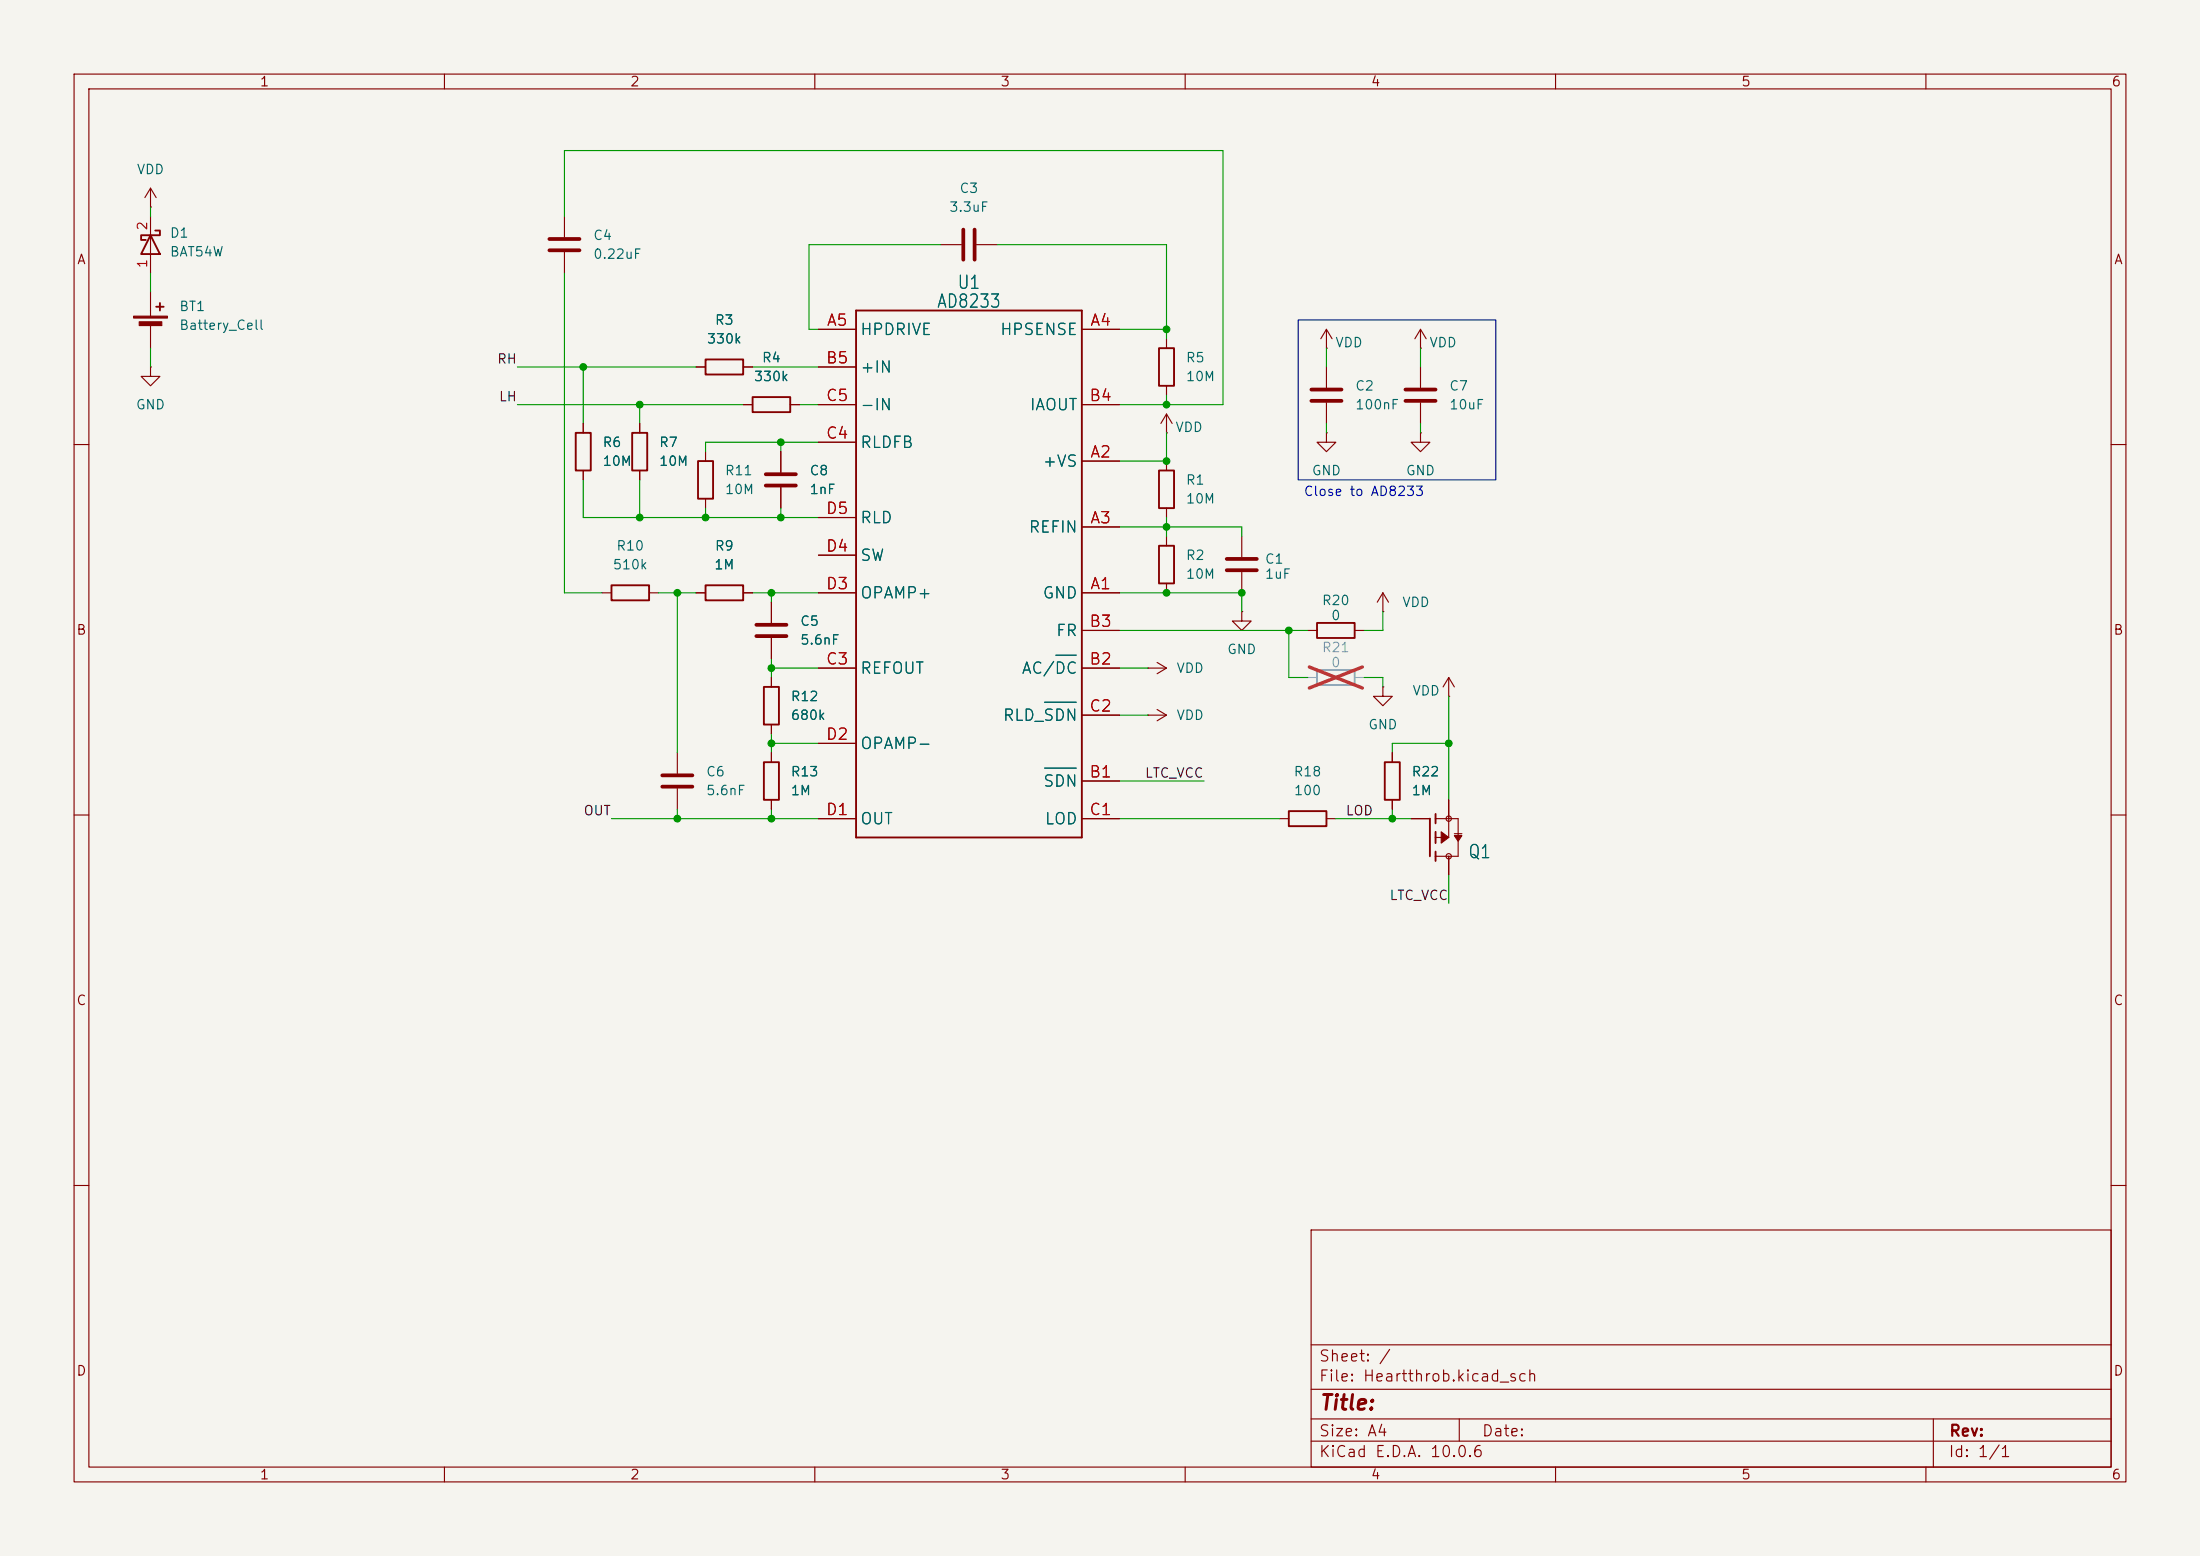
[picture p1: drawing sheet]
<svg xmlns="http://www.w3.org/2000/svg" width="297mm" height="210mm" viewBox="0 0 297 210" stroke-linecap="round" stroke-linejoin="round" font-family="sans-serif">
<path d="M0 0h297v210h-297z" fill="#f5f4ef" stroke="#f5f4ef" stroke-width=".14"/>
<g fill="none" stroke="#840000" stroke-width=".15">
<path d="M10 10h277v190h-277zM12 12h273v186h-273zM60 10v2M110 10v2M160 10v2M210 10v2M260 10v2M20.3 27.9h.1M20.3 25.4l-.7 1.3M20.3 25.4l.8 1.3M20.3 25.4v2.5M20.3 29.2v7.6"/>
<path d="M20.3 39.4v3.3M76.2 29.2v2.8M76.2 34v2.8M127 33h2.8M131.8 33h2.8M20.3 49.5v1.3h1.3l-1.3 1.3-1.3-1.3h1.3M20.3 49.5h.1M20.3 43.7v3.3M78.7 57.2v1.2M86.4 57.2v1.2M94 49.5h1.2M100.3 54.6h1.3"/>
<path d="M100.3 49.5h1.3M106.7 54.6h1.2M110.5 44.5h5.1M110.5 54.6h5.1M110.5 49.5h5.1M110.5 59.7h5.1M146 44.5h5.1M146 54.6h5.1M157.5 58.4h.1M157.5 55.9l-.8 1.3M157.5 55.9l.7 1.3M157.5 45.7v1.3"/>
<path d="M157.5 52.1v1.2M157.5 55.9v2.5M179.1 58.4v1.3h1.2l-1.2 1.3-1.3-1.3h1.3M179.1 58.4h.1M179.1 47h.1M179.1 44.5l-.8 1.2M179.1 44.5l.7 1.2M179.1 44.5v2.5M179.1 49.5v2.8M179.1 54.4v2.8M191.8 47h.1M191.8 58.4v1.3h1.2l-1.2 1.3-1.3-1.3h1.3"/>
<path d="M191.8 58.4h.1M191.8 44.5v2.5M191.8 49.5v2.8M191.8 54.4v2.8M191.8 44.5l-.8 1.2M191.8 44.5l.7 1.2M10 60h2M78.7 63.5v1.3M86.4 63.5v1.3M95.2 61v1.2M95.2 67.3v1.3M105.4 61v2.8"/>
<path d="M105.4 65.8v2.8M110.5 74.9h5.1M110.5 69.9h5.1M146 62.2h5.1M146 71.1h5.1M157.5 62.2v1.3M157.5 68.6v1.3M157.5 72.4v1.3M157.5 78.7v1.3M167.6 72.4v2.8M167.6 77.2v2.8M285 60h2"/>
<path d="M81.3 80h1.2M87.6 80h1.3M94 80h1.2M100.3 80h1.3M104.1 81.3v2.8M104.1 86.1v2.8M104.1 91.4v1.3M104.1 97.8v1.3M110.5 80h5.1M110.5 90.2h5.1M146 80h5.1M146 90.2h5.1"/>
<path d="M146 85.1h5.1M146 96.5h5.1M154.9 90.2h.1M154.9 96.5h.1M154.9 90.2h2.6M154.9 96.5h2.6M156.2 89.4l1.3 .8M156.2 95.8l1.3 .7M157.5 90.2l-1.3 .7M157.5 96.5l-1.3 .8M167.6 82.6v1.2h1.3l-1.3 1.3-1.2-1.3h1.2M167.6 82.6h.1"/>
<path d="M176.5 85.1h1.3M182.9 85.1h1.2M186.7 82.6h.1M186.7 92.7v1.3h1.3l-1.3 1.3-1.3-1.3h1.3M186.7 92.7h.1M186.7 80l-.8 1.3M186.7 80l.8 1.3M186.7 80v2.6M195.6 94h.1M195.6 91.4v2.6M195.6 91.4l.7 1.3M195.6 91.4l-.8 1.3"/>
<path d="M10 110h2M91.4 101.6v2.8M91.4 106.4v2.8M104.1 101.6v1.3M104.1 108v1.2M110.5 110.5h5.1M110.5 100.3h5.1M146 105.4h5.1M146 110.5h5.1M172.7 110.5h1.3M179.1 110.5h1.2M188 101.6v1.3"/>
<path d="M188 108v1.2M190.5 110.5h2.5M193.8 110.5h3v5.1h-3M195.6 108v5h-1.8M195.6 115.6v2.5M196.3 112.5h1.1M285 110h2M10 160h2M177 166h108v32h-108zM285 160h2M60 198v2M110 198v2"/>
<path d="M160 198v2M177 194.5h108M177 191.5h108M177 187.5h108M177 181.5h108M197 191.5v3M210 198v2M260 198v2M261 191.5v6.5"/>
<circle cx="195.6" cy="110.5" r=".36"/>
<circle cx="195.6" cy="115.6" r=".36"/>
</g>
<g fill="none" stroke="#840000" stroke-width=".51">
<path d="M74.2 33.8h4M74.2 32.3h4M130 31v4.1M131.6 31v4.1M177 54.1h4.1M177 52.6h4.1M189.7 54.1h4.1M189.7 52.6h4.1M103.4 65.5h4M103.4 64h4M165.6 77h4.1M165.6 75.4h4.1"/>
<path d="M102.1 85.9h4.1M102.1 84.3h4.1M89.4 106.2h4.1M89.4 104.6h4.1"/>
</g>
<g fill="none" stroke="#840000" stroke-width=".25">
<path d="M20.3 31.8l1.3 2.5h-2.6zM21 31.1h.6v.7h-2.6v.6h.7M21.1 41.4h1M21.6 40.9v1M77.7 58.4h2.1v5.1h-2.1zM85.3 58.4h2.1v5.1h-2.1zM95.2 48.5h5.1v2h-5.1zM101.6 53.6h5.1v2h-5.1zM115.6 41.9h30.4v71.1h-30.4zM156.5 47h2v5.1h-2zM82.5 79h5.1v2h-5.1zM94.2 62.2h2.1v5.1h-2.1z"/>
<path d="M95.2 79h5.1v2h-5.1zM156.5 63.5h2v5.1h-2zM156.5 73.7h2v5h-2zM103.1 92.7h2.1v5.1h-2.1zM177.8 84.1h5.1v2h-5.1zM103.1 102.9h2.1v5.1h-2.1zM174 109.5h5.1v2h-5.1zM186.9 102.9h2.1v5.1h-2.1zM193 110.5v5.1M193.8 109.9v1.2M193.8 112.3v1.5M193.8 114.9v1.3"/>
</g>
<path d="M141 94.8h4.3M142.5 88.4h2.8M141 103.7h4.3" fill="none" stroke="#006464" stroke-width=".15"/>
<g fill="#840000" stroke="#840000" stroke-width=".15">
<path d="M194.6 112.3l1 .7-1 .8z"/>
<path d="M196.3 112.8h1.1l-.6 .7z"/>
<path d="M18 42.7h4.6v.2h-4.6z"/>
<path d="M18.8 43.4h3v.5h-3z"/>
</g>
<path d="M177.8 90.4h5.1v2.1h-5.1z" fill="none" stroke="#9c9b98" stroke-width=".25"/>
<path d="M176.5 91.4h1.3M182.9 91.4h1.2" fill="none" stroke="#9c9b98" stroke-width=".15"/>
<path d="M176.8 90l7.1 2.9M183.9 90l-7.1 2.9" fill="none" stroke="#e12e31" stroke-width=".46"/>
<g fill="none" stroke="#009600" stroke-width=".15">
<path d="M20.3 27.9v1.3M20.3 36.8v2.6M76.2 29.2v-8.9h88.9v34.3h-14M76.2 36.8v43.2h5.1M127 33h-17.8v11.5h1.3M134.6 33h22.9v12.7M20.3 47v2.5M69.8 49.5h24.2M69.8 54.6h30.5M78.7 49.5v7.7M86.4 54.6v2.6M101.6 49.5h8.9"/>
<path d="M105.4 59.7v1.3M107.9 54.6h2.6M110.5 59.7h-15.3v1.3M151.1 44.5h6.4M157.5 53.3v1.3M157.5 58.4v3.8h-6.4M179.1 47v2.5M179.1 57.2v1.2M191.8 47v2.5M191.8 57.2v1.2M78.7 64.8v5.1h31.8M86.4 64.8v5.1"/>
<path d="M95.2 68.6v1.3M105.4 68.6v1.3M151.1 71.1h16.5v1.3M157.5 69.9v2.5M88.9 80h5.1M91.4 80v21.6M101.6 80h8.9M104.1 80v1.3M104.1 88.9v2.5M104.1 99.1v2.5M104.1 90.2h6.4M151.1 80h16.5v2.6"/>
<path d="M151.1 90.2h3.8M151.1 85.1h25.4M151.1 96.5h3.8M174 85.1v6.3h2.5M184.1 91.4h2.6v1.3M186.7 82.6v2.5h-2.6M195.6 94v14M82.5 110.5h28M91.4 109.2v1.3M104.1 109.2v1.3M104.1 100.3h6.4M151.1 110.5h21.6"/>
<path d="M151.1 105.4h11.5M180.3 110.5h10.2M188 109.2v1.3M195.6 100.3h-7.6v1.3M195.6 118.1v3.8"/>
</g>
<path d="M175.3 43.2h26.6v21.6h-26.6z" fill="none" stroke="#0000c2" stroke-width=".15"/>
<g fill="#009600" stroke="#009600" stroke-width=".14">
<circle cx="157.5" cy="62.2" r=".46"/>
<circle cx="157.5" cy="54.6" r=".46"/>
<circle cx="157.5" cy="44.5" r=".46"/>
<circle cx="157.5" cy="71.1" r=".46"/>
<circle cx="104.1" cy="100.3" r=".46"/>
<circle cx="104.1" cy="110.5" r=".46"/>
<circle cx="95.2" cy="69.9" r=".46"/>
<circle cx="91.4" cy="80" r=".46"/>
<circle cx="105.4" cy="69.9" r=".46"/>
<circle cx="104.1" cy="80" r=".46"/>
<circle cx="91.4" cy="110.5" r=".46"/>
<circle cx="104.1" cy="90.2" r=".46"/>
<circle cx="86.4" cy="69.9" r=".46"/>
<circle cx="105.4" cy="59.7" r=".46"/>
<circle cx="86.4" cy="54.6" r=".46"/>
<circle cx="78.7" cy="49.5" r=".46"/>
<circle cx="195.6" cy="100.3" r=".46"/>
<circle cx="157.5" cy="80" r=".46"/>
<circle cx="167.6" cy="80" r=".46"/>
<circle cx="174" cy="85.1" r=".46"/>
<circle cx="188" cy="110.5" r=".46"/>
</g>
<text font-size="2" fill="#840000" x="178" y="190.8">Title:</text>
<g font-size="1.8" fill="#006464">
<text x="126.4" y="42">AD8233</text>
<text x="129.1" y="39.5">U1</text>
<text x="198.1" y="116.3">Q1</text>
</g>
<g font-size="1.5" fill="#a90000">
<text x="111.5" y="44.4">A5</text>
<text x="147.1" y="44.4">A4</text>
<text x="111.4" y="49.4">B5</text>
<text x="111.4" y="59.6">C4</text>
<text x="111.4" y="54.5">C5</text>
<text x="146.9" y="54.5">B4</text>
<text x="147.1" y="62.1">A2</text>
<text x="111.4" y="69.8">D5</text>
<text x="147.1" y="71">A3</text>
<text x="111.4" y="74.8">D4</text>
<text x="111.4" y="79.9">D3</text>
<text x="147.1" y="79.9">A1</text>
<text x="146.9" y="85">B3</text>
<text x="111.4" y="90.1">C3</text>
<text x="146.9" y="90.1">B2</text>
<text x="111.4" y="100.2">D2</text>
<text x="146.9" y="96.4">C2</text>
<text x="146.9" y="105.3">B1</text>
<text x="111.4" y="110.4">D1</text>
<text x="146.9" y="110.4">C1</text>
</g>
<g font-size="1.5" fill="#006464">
<text x="116" y="45.6">HPDRIVE</text>
<text x="134.9" y="45.6">HPSENSE</text>
<text x="116" y="50.7">+IN</text>
<text x="116" y="55.8">-IN</text>
<text x="138.9" y="55.8">IAOUT</text>
<text x="116" y="60.8">RLDFB</text>
<text x="140.6" y="63.4">+VS</text>
<text x="116" y="71">RLD</text>
<text x="116" y="76.1">SW</text>
<text x="138.8" y="72.3">REFIN</text>
<text x="116" y="81.2">OPAMP+</text>
<text x="140.6" y="81.2">GND</text>
<text x="142.5" y="86.2">FR</text>
<text x="116" y="91.3">REFOUT</text>
<text x="137.8" y="91.3">AC/DC</text>
<text x="116" y="101.5">OPAMP-</text>
<text x="135.3" y="97.7">RLD_SDN</text>
<text x="140.7" y="106.6">SDN</text>
<text x="116" y="111.6">OUT</text>
<text x="140.9" y="111.6">LOD</text>
</g>
<g font-size="1.5" fill="#840000">
<text x="178" y="184.1">Sheet: /</text>
<text x="178" y="186.8">File: Heartthrob.kicad_sch</text>
<text x="178" y="197">KiCad E.D.A. 10.0.6</text>
<text x="178" y="194.2">Size: A4</text>
<text x="200" y="194.2">Date:</text>
<text x="263" y="197">Id: 1/1</text>
<text x="263" y="194.2">Rev:</text>
</g>
<g font-size="1.3" fill="#840000">
<text x="35" y="12">1</text>
<text x="85" y="12">2</text>
<text x="135" y="12">3</text>
<text x="185" y="12">4</text>
<text x="235" y="12">5</text>
<text x="285" y="12">6</text>
<text x="10.3" y="36">A</text>
<text x="285.3" y="36">A</text>
<text x="10.2" y="86">B</text>
<text x="285.2" y="86">B</text>
<text x="10.2" y="136">C</text>
<text x="285.2" y="136">C</text>
<text x="10.2" y="186">D</text>
<text x="285.2" y="186">D</text>
<text x="35" y="200">1</text>
<text x="85" y="200">2</text>
<text x="135" y="200">3</text>
<text x="185" y="200">4</text>
<text x="235" y="200">5</text>
<text x="285" y="200">6</text>
</g>
<g font-size="1.3" fill="#006464">
<text x="18.4" y="23.8">VDD</text>
<text x="128.1" y="28.9">3.3uF</text>
<text x="129.4" y="26.4">C3</text>
<text x="22.8" y="32.4">D1</text>
<text x="22.8" y="34.9">BAT54W</text>
<text x="80" y="32.7">C4</text>
<text x="80" y="35.3">0.22uF</text>
<text x="24.1" y="42.3">BT1</text>
<text x="24.1" y="44.8">Battery_Cell</text>
<text x="95.3" y="46.7">330k</text>
<text x="96.4" y="44.1">R3</text>
<text x="180.2" y="47.2">VDD</text>
<text x="192.9" y="47.2">VDD</text>
<text x="101.7" y="51.8">330k</text>
<text x="102.8" y="49.2">R4</text>
<text x="160" y="49.2">R5</text>
<text x="160" y="51.8">10M</text>
<text x="182.9" y="53">C2</text>
<text x="195.6" y="53">C7</text>
<text x="18.3" y="55.6">GND</text>
<text x="158.6" y="58.6">VDD</text>
<text x="182.9" y="55.6">100nF</text>
<text x="195.6" y="55.6">10uF</text>
<text x="81.3" y="60.7">R6</text>
<text x="81.3" y="63.2">10M</text>
<text x="88.9" y="60.7">R7</text>
<text x="88.9" y="63.2">10M</text>
<text x="97.8" y="64.5">R11</text>
<text x="109.2" y="64.5">C8</text>
<text x="160" y="65.7">R1</text>
<text x="177" y="64.5">GND</text>
<text x="189.7" y="64.5">GND</text>
<text x="97.8" y="67">10M</text>
<text x="109.2" y="67">1nF</text>
<text x="160" y="68.3">10M</text>
<text x="82.6" y="77.2">510k</text>
<text x="83.1" y="74.6">R10</text>
<text x="96.3" y="77.2">1M</text>
<text x="96.4" y="74.6">R9</text>
<text x="160" y="75.9">R2</text>
<text x="170.7" y="76.4">C1</text>
<text x="160" y="78.4">10M</text>
<text x="170.7" y="78.4">1uF</text>
<text x="178.4" y="82">R20</text>
<text x="189.2" y="82.2">VDD</text>
<text x="107.9" y="84.8">C5</text>
<text x="107.9" y="87.3">5.6nF</text>
<text x="165.6" y="88.6">GND</text>
<text x="179.6" y="84">0</text>
<text x="106.7" y="94.9">R12</text>
<text x="158.7" y="91.1">VDD</text>
<text x="190.6" y="94.2">VDD</text>
<text x="106.7" y="97.5">680k</text>
<text x="158.7" y="97.5">VDD</text>
<text x="184.6" y="98.8">GND</text>
<text x="95.2" y="105.1">C6</text>
<text x="95.2" y="107.6">5.6nF</text>
<text x="106.7" y="105.1">R13</text>
<text x="106.7" y="107.6">1M</text>
<text x="174.6" y="105.1">R18</text>
<text x="174.6" y="107.6">100</text>
<text x="190.5" y="105.1">R22</text>
<text x="190.5" y="107.6">1M</text>
</g>
<g font-size="1.3" fill="#a90000">
<text x="20.2" y="31.2" transform="rotate(-90 20.2 31.2)">2</text>
<text x="20.2" y="36.3" transform="rotate(-90 20.2 36.3)">1</text>
</g>
<g font-size="1.3" fill="#0f0f0f">
<text x="67" y="49.4">RH</text>
<text x="67.3" y="54.5">LH</text>
<text x="154.5" y="105.3">LTC_VCC</text>
<text x="78.7" y="110.4">OUT</text>
<text x="181.6" y="110.4">LOD</text>
<text x="187.5" y="121.8">LTC_VCC</text>
</g>
<text font-size="1.3" fill="#0000c2" x="175.9" y="67.3">Close to AD8233</text>
<g font-size="1.3" fill="#939391">
<text x="178.4" y="88.3">R21</text>
<text x="179.6" y="90.4">0</text>
</g>
</svg>
